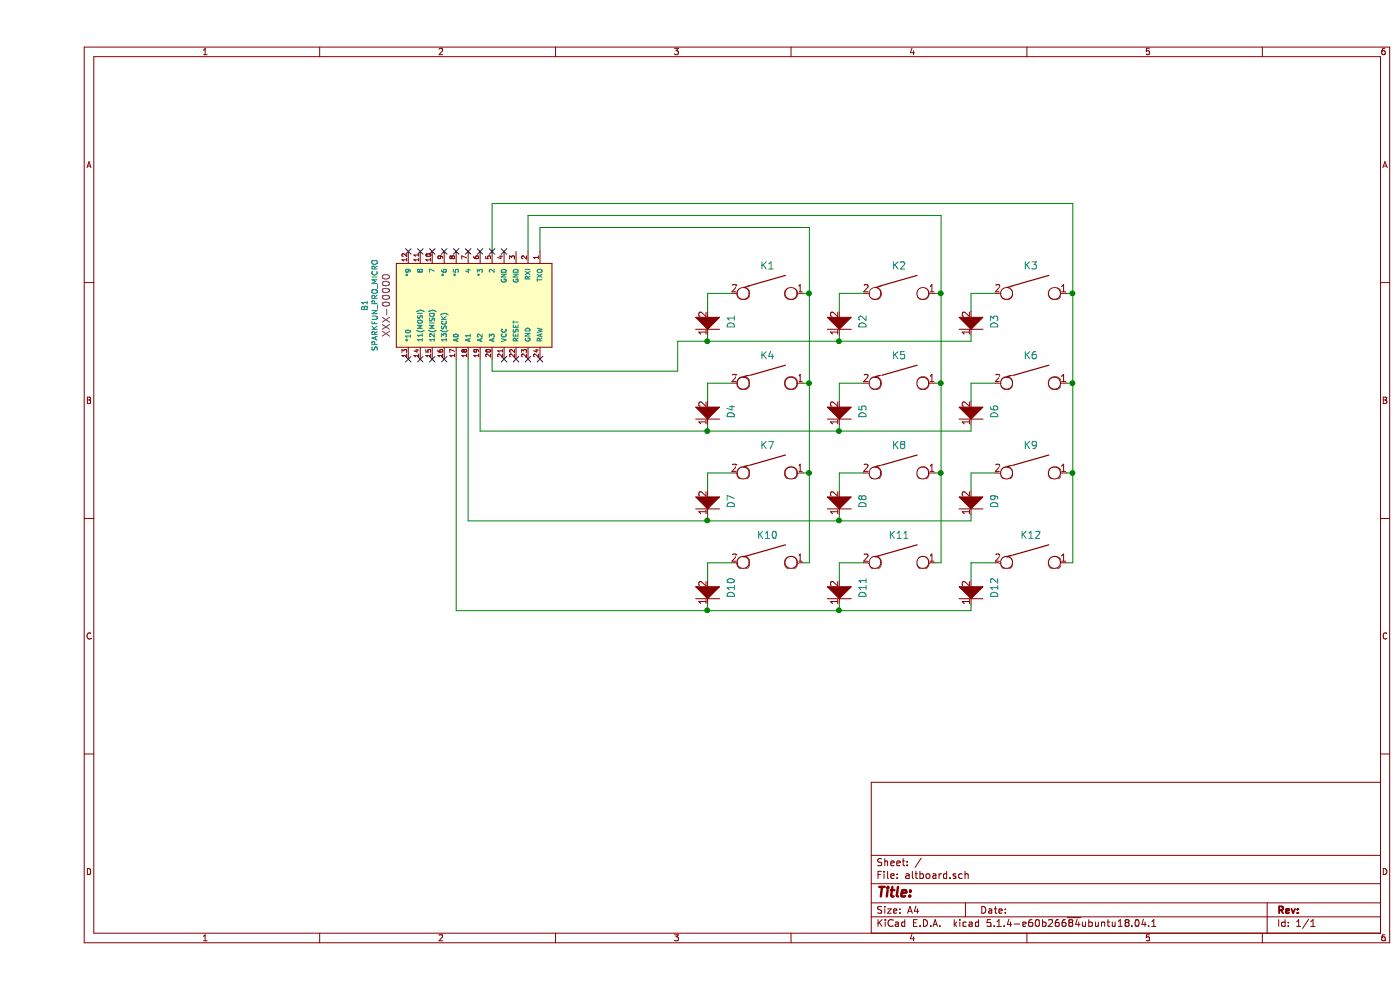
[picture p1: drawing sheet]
EESchema Schematic File Version 4
LIBS:altboard-cache
EELAYER 30 0
EELAYER END
$Descr A4 11693 8268
encoding utf-8
Sheet 1 1
Title ""
Date ""
Rev ""
Comp ""
Comment1 ""
Comment2 ""
Comment3 ""
Comment4 ""
$EndDescr
$Comp
L keyboard_parts:KEYSW K1
U 1 1
P 6100 2450
F 0 "K1" H 6100 2683 60  0000 C CNN
F 1 "KEYSW" H 6100 2350 60  0001 C CNN
F 2 "keebs:Mx_Alps_100" H 6100 2450 60  0001 C CNN
F 3 "" H 6100 2450 60  0000 C CNN
	1    6100 2450
	1    0    0    -1  
$EndComp
$Comp
L keyboard_parts:D D1
U 1 1
P 5600 2750
F 0 "D1" V 5400 2750 60  0000 R CNN
F 1 "D" V 5750 2700 60  0001 C CNN
F 2 "keyboard_parts:D_SOD123_axial" H 5600 2750 60  0001 C CNN
F 3 "" H 5600 2750 60  0000 C CNN
	1    5600 2750
	-1   0    0    1   
$EndComp
Wire Wire Line
	5600 2600 5600 2450
Wire Wire Line
	5600 2450 5800 2450
$Comp
L keyboard_parts:KEYSW K2
U 1 1
P 7200 2450
F 0 "K2" H 7200 2683 60  0000 C CNN
F 1 "KEYSW" H 7200 2350 60  0001 C CNN
F 2 "keebs:Mx_Alps_100" H 7200 2450 60  0001 C CNN
F 3 "" H 7200 2450 60  0000 C CNN
	1    7200 2450
	1    0    0    -1  
$EndComp
$Comp
L keyboard_parts:D D2
U 1 1
P 6700 2750
F 0 "D2" V 6500 2750 60  0000 R CNN
F 1 "D" V 6850 2700 60  0001 C CNN
F 2 "keyboard_parts:D_SOD123_axial" H 6700 2750 60  0001 C CNN
F 3 "" H 6700 2750 60  0000 C CNN
	1    6700 2750
	-1   0    0    1   
$EndComp
Wire Wire Line
	6700 2600 6700 2450
Wire Wire Line
	6700 2450 6900 2450
$Comp
L keyboard_parts:KEYSW K3
U 1 1
P 8300 2450
F 0 "K3" H 8300 2683 60  0000 C CNN
F 1 "KEYSW" H 8300 2350 60  0001 C CNN
F 2 "keebs:Mx_Alps_100" H 8300 2450 60  0001 C CNN
F 3 "" H 8300 2450 60  0000 C CNN
	1    8300 2450
	1    0    0    -1  
$EndComp
$Comp
L keyboard_parts:D D3
U 1 1
P 7800 2750
F 0 "D3" V 7600 2750 60  0000 R CNN
F 1 "D" V 7950 2700 60  0001 C CNN
F 2 "keyboard_parts:D_SOD123_axial" H 7800 2750 60  0001 C CNN
F 3 "" H 7800 2750 60  0000 C CNN
	1    7800 2750
	-1   0    0    1   
$EndComp
Wire Wire Line
	7800 2600 7800 2450
Wire Wire Line
	7800 2450 8000 2450
$Comp
L keyboard_parts:KEYSW K4
U 1 1
P 6100 3200
F 0 "K4" H 6100 3433 60  0000 C CNN
F 1 "KEYSW" H 6100 3100 60  0001 C CNN
F 2 "keebs:Mx_Alps_100" H 6100 3200 60  0001 C CNN
F 3 "" H 6100 3200 60  0000 C CNN
	1    6100 3200
	1    0    0    -1  
$EndComp
$Comp
L keyboard_parts:D D4
U 1 1
P 5600 3500
F 0 "D4" V 5400 3500 60  0000 R CNN
F 1 "D" V 5750 3450 60  0001 C CNN
F 2 "keyboard_parts:D_SOD123_axial" H 5600 3500 60  0001 C CNN
F 3 "" H 5600 3500 60  0000 C CNN
	1    5600 3500
	-1   0    0    1   
$EndComp
Wire Wire Line
	5600 3350 5600 3200
Wire Wire Line
	5600 3200 5800 3200
$Comp
L keyboard_parts:KEYSW K5
U 1 1
P 7200 3200
F 0 "K5" H 7200 3433 60  0000 C CNN
F 1 "KEYSW" H 7200 3100 60  0001 C CNN
F 2 "keebs:Mx_Alps_100" H 7200 3200 60  0001 C CNN
F 3 "" H 7200 3200 60  0000 C CNN
	1    7200 3200
	1    0    0    -1  
$EndComp
$Comp
L keyboard_parts:D D5
U 1 1
P 6700 3500
F 0 "D5" V 6500 3500 60  0000 R CNN
F 1 "D" V 6850 3450 60  0001 C CNN
F 2 "keyboard_parts:D_SOD123_axial" H 6700 3500 60  0001 C CNN
F 3 "" H 6700 3500 60  0000 C CNN
	1    6700 3500
	-1   0    0    1   
$EndComp
Wire Wire Line
	6700 3350 6700 3200
Wire Wire Line
	6700 3200 6900 3200
$Comp
L keyboard_parts:KEYSW K6
U 1 1
P 8300 3200
F 0 "K6" H 8300 3433 60  0000 C CNN
F 1 "KEYSW" H 8300 3100 60  0001 C CNN
F 2 "keebs:Mx_Alps_100" H 8300 3200 60  0001 C CNN
F 3 "" H 8300 3200 60  0000 C CNN
	1    8300 3200
	1    0    0    -1  
$EndComp
$Comp
L keyboard_parts:D D6
U 1 1
P 7800 3500
F 0 "D6" V 7600 3500 60  0000 R CNN
F 1 "D" V 7950 3450 60  0001 C CNN
F 2 "keyboard_parts:D_SOD123_axial" H 7800 3500 60  0001 C CNN
F 3 "" H 7800 3500 60  0000 C CNN
	1    7800 3500
	-1   0    0    1   
$EndComp
Wire Wire Line
	7800 3350 7800 3200
Wire Wire Line
	7800 3200 8000 3200
$Comp
L keyboard_parts:KEYSW K7
U 1 1
P 6100 3950
F 0 "K7" H 6100 4183 60  0000 C CNN
F 1 "KEYSW" H 6100 3850 60  0001 C CNN
F 2 "keebs:Mx_Alps_100" H 6100 3950 60  0001 C CNN
F 3 "" H 6100 3950 60  0000 C CNN
	1    6100 3950
	1    0    0    -1  
$EndComp
$Comp
L keyboard_parts:D D7
U 1 1
P 5600 4250
F 0 "D7" V 5400 4250 60  0000 R CNN
F 1 "D" V 5750 4200 60  0001 C CNN
F 2 "keyboard_parts:D_SOD123_axial" H 5600 4250 60  0001 C CNN
F 3 "" H 5600 4250 60  0000 C CNN
	1    5600 4250
	-1   0    0    1   
$EndComp
Wire Wire Line
	5600 4100 5600 3950
Wire Wire Line
	5600 3950 5800 3950
$Comp
L keyboard_parts:KEYSW K8
U 1 1
P 7200 3950
F 0 "K8" H 7200 4183 60  0000 C CNN
F 1 "KEYSW" H 7200 3850 60  0001 C CNN
F 2 "keebs:Mx_Alps_100" H 7200 3950 60  0001 C CNN
F 3 "" H 7200 3950 60  0000 C CNN
	1    7200 3950
	1    0    0    -1  
$EndComp
$Comp
L keyboard_parts:D D8
U 1 1
P 6700 4250
F 0 "D8" V 6500 4250 60  0000 R CNN
F 1 "D" V 6850 4200 60  0001 C CNN
F 2 "keyboard_parts:D_SOD123_axial" H 6700 4250 60  0001 C CNN
F 3 "" H 6700 4250 60  0000 C CNN
	1    6700 4250
	-1   0    0    1   
$EndComp
Wire Wire Line
	6700 4100 6700 3950
Wire Wire Line
	6700 3950 6900 3950
$Comp
L keyboard_parts:KEYSW K9
U 1 1
P 8300 3950
F 0 "K9" H 8300 4183 60  0000 C CNN
F 1 "KEYSW" H 8300 3850 60  0001 C CNN
F 2 "keebs:Mx_Alps_100" H 8300 3950 60  0001 C CNN
F 3 "" H 8300 3950 60  0000 C CNN
	1    8300 3950
	1    0    0    -1  
$EndComp
$Comp
L keyboard_parts:D D9
U 1 1
P 7800 4250
F 0 "D9" V 7600 4250 60  0000 R CNN
F 1 "D" V 7950 4200 60  0001 C CNN
F 2 "keyboard_parts:D_SOD123_axial" H 7800 4250 60  0001 C CNN
F 3 "" H 7800 4250 60  0000 C CNN
	1    7800 4250
	-1   0    0    1   
$EndComp
Wire Wire Line
	7800 4100 7800 3950
Wire Wire Line
	7800 3950 8000 3950
$Comp
L keyboard_parts:KEYSW K10
U 1 1
P 6100 4700
F 0 "K10" H 6100 4933 60  0000 C CNN
F 1 "KEYSW" H 6100 4600 60  0001 C CNN
F 2 "keebs:Mx_Alps_100" H 6100 4700 60  0001 C CNN
F 3 "" H 6100 4700 60  0000 C CNN
	1    6100 4700
	1    0    0    -1  
$EndComp
$Comp
L keyboard_parts:D D10
U 1 1
P 5600 5000
F 0 "D10" V 5400 5000 60  0000 R CNN
F 1 "D" V 5750 4950 60  0001 C CNN
F 2 "keyboard_parts:D_SOD123_axial" H 5600 5000 60  0001 C CNN
F 3 "" H 5600 5000 60  0000 C CNN
	1    5600 5000
	-1   0    0    1   
$EndComp
Wire Wire Line
	5600 4850 5600 4700
Wire Wire Line
	5600 4700 5800 4700
$Comp
L keyboard_parts:KEYSW K11
U 1 1
P 7200 4700
F 0 "K11" H 7200 4933 60  0000 C CNN
F 1 "KEYSW" H 7200 4600 60  0001 C CNN
F 2 "keebs:Mx_Alps_100" H 7200 4700 60  0001 C CNN
F 3 "" H 7200 4700 60  0000 C CNN
	1    7200 4700
	1    0    0    -1  
$EndComp
$Comp
L keyboard_parts:D D11
U 1 1
P 6700 5000
F 0 "D11" V 6500 5000 60  0000 R CNN
F 1 "D" V 6850 4950 60  0001 C CNN
F 2 "keyboard_parts:D_SOD123_axial" H 6700 5000 60  0001 C CNN
F 3 "" H 6700 5000 60  0000 C CNN
	1    6700 5000
	-1   0    0    1   
$EndComp
Wire Wire Line
	6700 4850 6700 4700
Wire Wire Line
	6700 4700 6900 4700
$Comp
L keyboard_parts:KEYSW K12
U 1 1
P 8300 4700
F 0 "K12" H 8300 4933 60  0000 C CNN
F 1 "KEYSW" H 8300 4600 60  0001 C CNN
F 2 "keebs:Mx_Alps_100" H 8300 4700 60  0001 C CNN
F 3 "" H 8300 4700 60  0000 C CNN
	1    8300 4700
	1    0    0    -1  
$EndComp
$Comp
L keyboard_parts:D D12
U 1 1
P 7800 5000
F 0 "D12" V 7600 5000 60  0000 R CNN
F 1 "D" V 7950 4950 60  0001 C CNN
F 2 "keyboard_parts:D_SOD123_axial" H 7800 5000 60  0001 C CNN
F 3 "" H 7800 5000 60  0000 C CNN
	1    7800 5000
	-1   0    0    1   
$EndComp
Wire Wire Line
	7800 4850 7800 4700
Wire Wire Line
	7800 4700 8000 4700
Wire Wire Line
	5600 2800 5600 2850
Wire Wire Line
	5600 2850 6700 2850
Wire Wire Line
	6700 2850 6700 2800
Wire Wire Line
	6700 2850 7800 2850
Wire Wire Line
	7800 2850 7800 2800
Connection ~ 6700 2850
Wire Wire Line
	5600 3550 5600 3600
Wire Wire Line
	5600 3600 6700 3600
Wire Wire Line
	6700 3600 6700 3550
Wire Wire Line
	6700 3600 7800 3600
Wire Wire Line
	7800 3600 7800 3550
Connection ~ 6700 3600
Wire Wire Line
	5600 4300 5600 4350
Wire Wire Line
	5600 4350 6700 4350
Wire Wire Line
	6700 4350 6700 4300
Wire Wire Line
	6700 4350 7800 4350
Wire Wire Line
	7800 4350 7800 4300
Connection ~ 6700 4350
Wire Wire Line
	5600 5050 5600 5100
Wire Wire Line
	5600 5100 6700 5100
Wire Wire Line
	6700 5100 6700 5050
Wire Wire Line
	6700 5100 7800 5100
Wire Wire Line
	7800 5100 7800 5050
Connection ~ 6700 5100
Wire Wire Line
	6400 2450 6450 2450
Wire Wire Line
	6450 2450 6450 3200
Wire Wire Line
	6450 3200 6400 3200
Wire Wire Line
	6450 3200 6450 3950
Wire Wire Line
	6450 3950 6400 3950
Connection ~ 6450 3200
Wire Wire Line
	6450 3950 6450 4700
Wire Wire Line
	6450 4700 6400 4700
Connection ~ 6450 3950
Wire Wire Line
	7500 2450 7550 2450
Wire Wire Line
	7550 2450 7550 3200
Wire Wire Line
	7550 3200 7500 3200
Wire Wire Line
	7550 3200 7550 3950
Wire Wire Line
	7550 3950 7500 3950
Connection ~ 7550 3200
Wire Wire Line
	7550 3950 7550 4700
Wire Wire Line
	7550 4700 7500 4700
Connection ~ 7550 3950
Wire Wire Line
	8600 2450 8650 2450
Wire Wire Line
	8650 2450 8650 3200
Wire Wire Line
	8650 3200 8600 3200
Wire Wire Line
	8650 3200 8650 3950
Wire Wire Line
	8650 3950 8600 3950
Connection ~ 8650 3200
Wire Wire Line
	8650 3950 8650 4700
Wire Wire Line
	8650 4700 8600 4700
Connection ~ 8650 3950
Wire Wire Line
	5350 2850 5600 2850
Connection ~ 5600 2850
Connection ~ 5600 3600
Connection ~ 5600 4350
Connection ~ 5600 5100
Connection ~ 6450 2450
Connection ~ 7550 2450
Connection ~ 8650 2450
$Comp
L SparkFun-Boards:SPARKFUN_PRO_MICRO B1
U 1 1
P 3650 2550
F 0 "B1" H 3650 1640 45  0000 C CNN
F 1 "SPARKFUN_PRO_MICRO" H 3650 1724 45  0000 C CNN
F 2 "Boards:SPARKFUN_PRO_MICRO" H 3650 3350 20  0001 C CNN
F 3 "" H 3650 2550 50  0001 C CNN
F 4 "XXX-00000" H 3650 1819 60  0000 C CNN "Field4"
	1    3650 2550
	0    1    1    0   
$EndComp
NoConn ~ 3100 3000
NoConn ~ 3200 3000
NoConn ~ 3300 3000
NoConn ~ 3400 3000
NoConn ~ 3900 3000
NoConn ~ 4000 3000
NoConn ~ 4100 3000
NoConn ~ 4200 3000
NoConn ~ 3100 2100
NoConn ~ 3200 2100
NoConn ~ 3300 2100
NoConn ~ 3400 2100
NoConn ~ 3500 2100
NoConn ~ 3600 2100
NoConn ~ 3700 2100
NoConn ~ 3800 2100
NoConn ~ 3900 2100
Wire Wire Line
	4200 2100 4200 1900
Wire Wire Line
	4200 1900 6450 1900
Wire Wire Line
	6450 1900 6450 2450
Wire Wire Line
	7550 1800 4100 1800
Wire Wire Line
	4100 1800 4100 2100
Wire Wire Line
	7550 1800 7550 2450
Wire Wire Line
	3800 2100 3800 1700
Wire Wire Line
	8650 1700 8650 2450
Wire Wire Line
	3500 3000 3500 5100
Wire Wire Line
	3600 3000 3600 4350
Wire Wire Line
	3700 3000 3700 3600
Wire Wire Line
	3800 3000 3800 3100
Wire Wire Line
	5350 3100 5350 2850
Wire Wire Line
	3800 3100 5350 3100
Wire Wire Line
	3700 3600 5600 3600
Wire Wire Line
	3500 5100 5600 5100
Wire Wire Line
	3600 4350 5600 4350
Wire Wire Line
	3800 1700 8650 1700
$EndSCHEMATC
